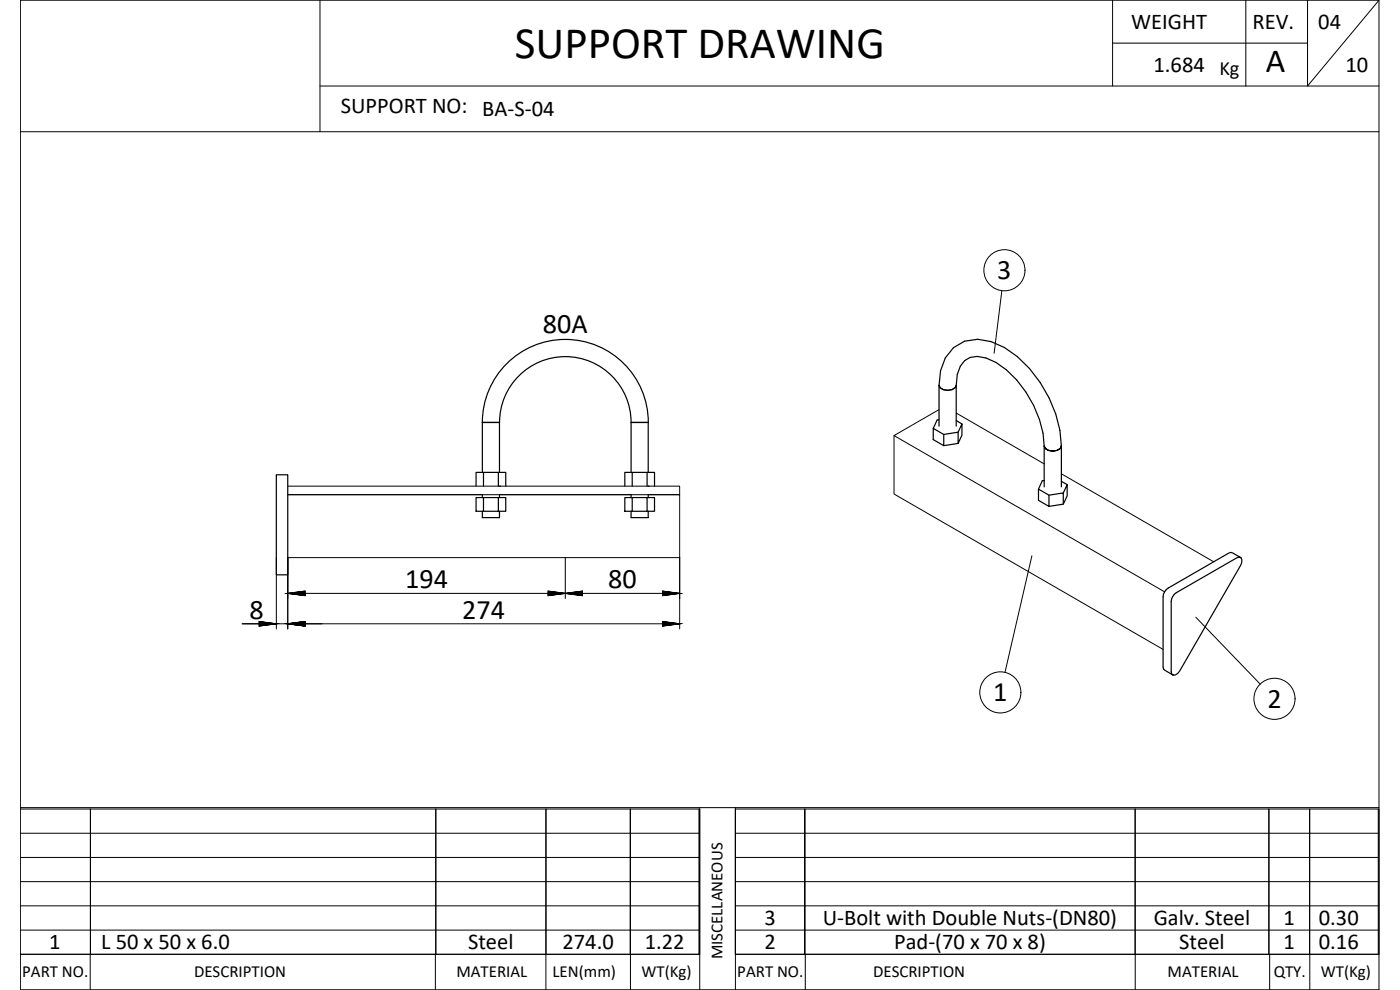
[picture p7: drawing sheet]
<svg xmlns="http://www.w3.org/2000/svg" width="420mm" height="297mm" viewBox="0 0 420 297" stroke-linecap="round" stroke-linejoin="round" font-family="sans-serif">
<g fill="none" stroke="#000" stroke-width=".36">
<path d="M281.8 115.6a3 3 0 0 0 4.8 .8l.4-.8M281.8 115.6l.5-4.4a11.2 11.2 0 0 1 15.1-8.7 29.7 29.7 0 0 1 14.8 12.3 35.8 35.8 0 0 1 6.3 19M281.8 115.6v12.3M287 115.6l.3-3.2a6.1 6.1 0 0 1 8.6-5 24.7 24.7 0 0 1 12 10.2 30.6 30.6 0 0 1 5.5 16.2M287 115.6v12.3M144.8 126.7a24.9 24.9 0 0 1 24.9-24.9 24.9 24.9 0 0 1 24.9 24.9M144.8 126.8h5.1M144.8 126.8v14.9M149.9 126.8v14.9M149.9 126.7a19.7 19.7 0 0 1 19.8-19.7 19.7 19.7 0 0 1 19.7 19.7M189.4 126.8h5.1M189.4 126.8v14.9"/>
<path d="M194.5 126.8v14.9M280.1 128.5l3.1 1.9v3.3l-3.1-1.8zM281.8 125.9l-.6 .1-1.1 2.5M287 126.2l1.7 1M287.5 133l-4.3 .7M287.5 129.7l-4.3 .7M288.7 127.2v3.4l-1.2 2.4v-3.3zM313.4 133.8a3 3 0 0 0 4.8 .8l.3-.8a3 3 0 0 1-4.8 .8zM313.4 133.8v12.3M318.5 133.7v.1M318.5 133.8v12.3M82.9 142.5h3.5v30h-3.5z"/>
<path d="M142.9 149.3h2.2v4.1h-2.2zM142.9 145.9v-4.2h2.2v4.2M144.8 148.4v.9M145.1 149.3h4.5v4.1h-4.5M145.1 141.7h4.5v4.2M149.6 149.3h2.2v4.1h-2.2M149.6 141.7h2.2v4.2M149.9 153.4v1.9h-5.1v-1.9M149.9 148.4v.9M187.5 145.9v-4.2h2.2v4.2M187.5 149.3h2.2v4.1h-2.2zM189.4 148.4v.9"/>
<path d="M189.7 141.7h4.5v4.2M189.7 149.3h4.5v4.1h-4.5M194.2 141.7h2.2v4.2M194.2 149.3h2.2v4.1h-2.2M194.5 153.4v1.9h-5.1v-1.9M194.5 148.4v.9M311.7 146.8l3.1 1.8v3.3l-3.1-1.8zM313.4 144.2l-.6 .1-1.1 2.5M314.8 148.6l4.3-.7v3.4l-4.3 .6M318.5 144.4l1.8 1M319.1 147.9l1.2-2.5v3.4l-1.2 2.5M350 176.9l18.8-11 .7-.2 .5 .3 2.4 1.4-.5-.3-.7 .3-18.2 10.4a3.4 3.4 0 0 0-1.5 2.7v21l.1 .7 .5 .4-2.9-1.8-.1-.7v-21l.1-.8z"/>
<path d="M372.4 167.4l.3 .5v.9l-.4 .9-18.2 31.6-1.3 1.2-.7 .1"/>
</g>
<g fill="#000">
<circle cx="149.9" cy="145.9" r=".18"/>
<circle cx="194.5" cy="145.9" r=".18"/>
</g>
<g fill="none" stroke="#000" stroke-width=".3">
<path d="M96 .1v39.4M333.9 12.9h58.5M333.9 .1v25.7M373.9 .1v25.7M392.4 .1v25.7l21.5-25.7h-407.8v296.9h407.8M413.9 .1v296.9M6.1 39.5h407.8M96 25.8h317.9M300.7 87.2l-2.4 18.8M268.3 130.7v17.5l80.8 46.6M281.8 122.9l-13.5 7.8 81.2 46.9M287 123.9l26.4 15.3"/>
<path d="M86.4 145.9h117.6v2.5h-117.6h58.4M149.9 148.4h39.5M194.5 148.4h9.5v18.9M318.5 142.2l45.7 26.4M82.9 167.3v21.4M86.4 178h117.6M169.7 167.3v12.3M204 167.3h-117.6v21.4M204 167.3v21.4M309.7 166.8l-8.1 34.9M72.6 187.2h131.4M358.9 185.2l19.3 20.1"/>
<path d="M6.1 242.7h203.9v43.6h-203.9h203.9M6.1 257.3h203.9M6.1 250h203.9M6.1 242.3h407.8M27.1 242.7v43.6v-43.6M130.8 242.7v43.6M163.9 242.7l-.1 54.3M189.2 242.7v43.6v-43.6M209.8 242.7v43.6M210 242.3v54.7M220.7 242.7h193.2v43.6h-193.2zM220.7 257.3h193.2"/>
<path d="M220.7 250h193.2M220.7 242.3v54.7M241.5 242.7v43.6v-43.6M340.7 242.7v54.3M380.8 242.7v43.6M393 242.7l.1 54.3M413.6 242.7v43.6M6.1 279.1h203.9M6.1 271.8h203.9M6.1 264.5h203.9M220.7 279.1h193.2M220.7 271.8h193.2"/>
<path d="M220.7 264.5h193.2M6.1 297h407.8M27.1 286.3v10.7M130.7 286.3v10.7M189.2 286.3v10.7M220.7 286.3h193.2M241.7 286.3v10.7M381 286.3v10.7"/>
<circle cx="301.4" cy="81.1" r="6.2"/>
<circle cx="300.2" cy="207.7" r="6.2"/>
<circle cx="382.5" cy="209.7" r="6.2"/>
</g>
<text font-size="13.5" x="154.5" y="17.3">SUPPORT DRAWING</text>
<text font-size="10.1" x="379.9" y="21.7">A</text>
<g font-size="8.5">
<text x="299.3" y="83.8">3</text>
<text x="162.9" y="99.8">80A</text>
<text x="121.6" y="176.5">194</text>
<text x="182.5" y="176.5">80</text>
<text x="74.9" y="185.6">8</text>
<text x="138.7" y="185.6">274</text>
<text x="298.1" y="210.4">1</text>
<text x="380.3" y="212.4">2</text>
</g>
<g font-size="6.8">
<text x="339.5" y="8.7">WEIGHT</text>
<text x="375.9" y="8.8">REV.</text>
<text x="395.6" y="8.6">04</text>
<text x="346.2" y="21.5">1.684</text>
<text x="403.8" y="21.5">10</text>
<text x="102.3" y="33.9">SUPPORT NO: BA-S-04</text>
<text x="229.4" y="277.6">3</text>
<text x="246.9" y="277.6">U-Bolt with Double Nuts-(DN80)</text>
<text x="346.2" y="277.6">Galv. Steel</text>
<text x="385.2" y="277.6">1</text>
<text x="395.8" y="277.6">0.30</text>
<text x="14.8" y="284.8">1</text>
<text x="30.4" y="284.8">L 50 x 50 x 6.0</text>
<text x="140.5" y="284.8">Steel</text>
<text x="168.8" y="284.8">274.0</text>
<text x="193.5" y="284.8">1.22</text>
<text x="229.4" y="284.8">2</text>
<text x="268.3" y="284.8">Pad-(70 x 70 x 8)</text>
<text x="353.9" y="284.8">Steel</text>
<text x="385.2" y="284.8">1</text>
<text x="395.8" y="284.8">0.16</text>
</g>
<text font-size="6.1" x="366" y="22.6">Kg</text>
<g font-size="5.1">
<text x="216.8" y="287.9" transform="rotate(-90 216.8 287.9)">MISCELLANEOUS</text>
<text x="6.7" y="293.2">PART NO.</text>
<text x="58.2" y="293.2">DESCRIPTION</text>
<text x="137" y="293.2">MATERIAL</text>
<text x="165.8" y="293.2">LEN(mm)</text>
<text x="192.5" y="293.2">WT(Kg)</text>
<text x="221.3" y="293.2">PART NO.</text>
<text x="262" y="293.2">DESCRIPTION</text>
<text x="350.4" y="293.2">MATERIAL</text>
<text x="382.2" y="293.2">QTY.</text>
<text x="396.4" y="293.2">WT(Kg)</text>
</g>
<g font-size="4.4">
<text x="85" y="179.9">194</text>
<text x="168.3" y="179.9">80</text>
<text x="71.3" y="189.1">8</text>
<text x="85" y="189.1">274</text>
</g>
</svg>
